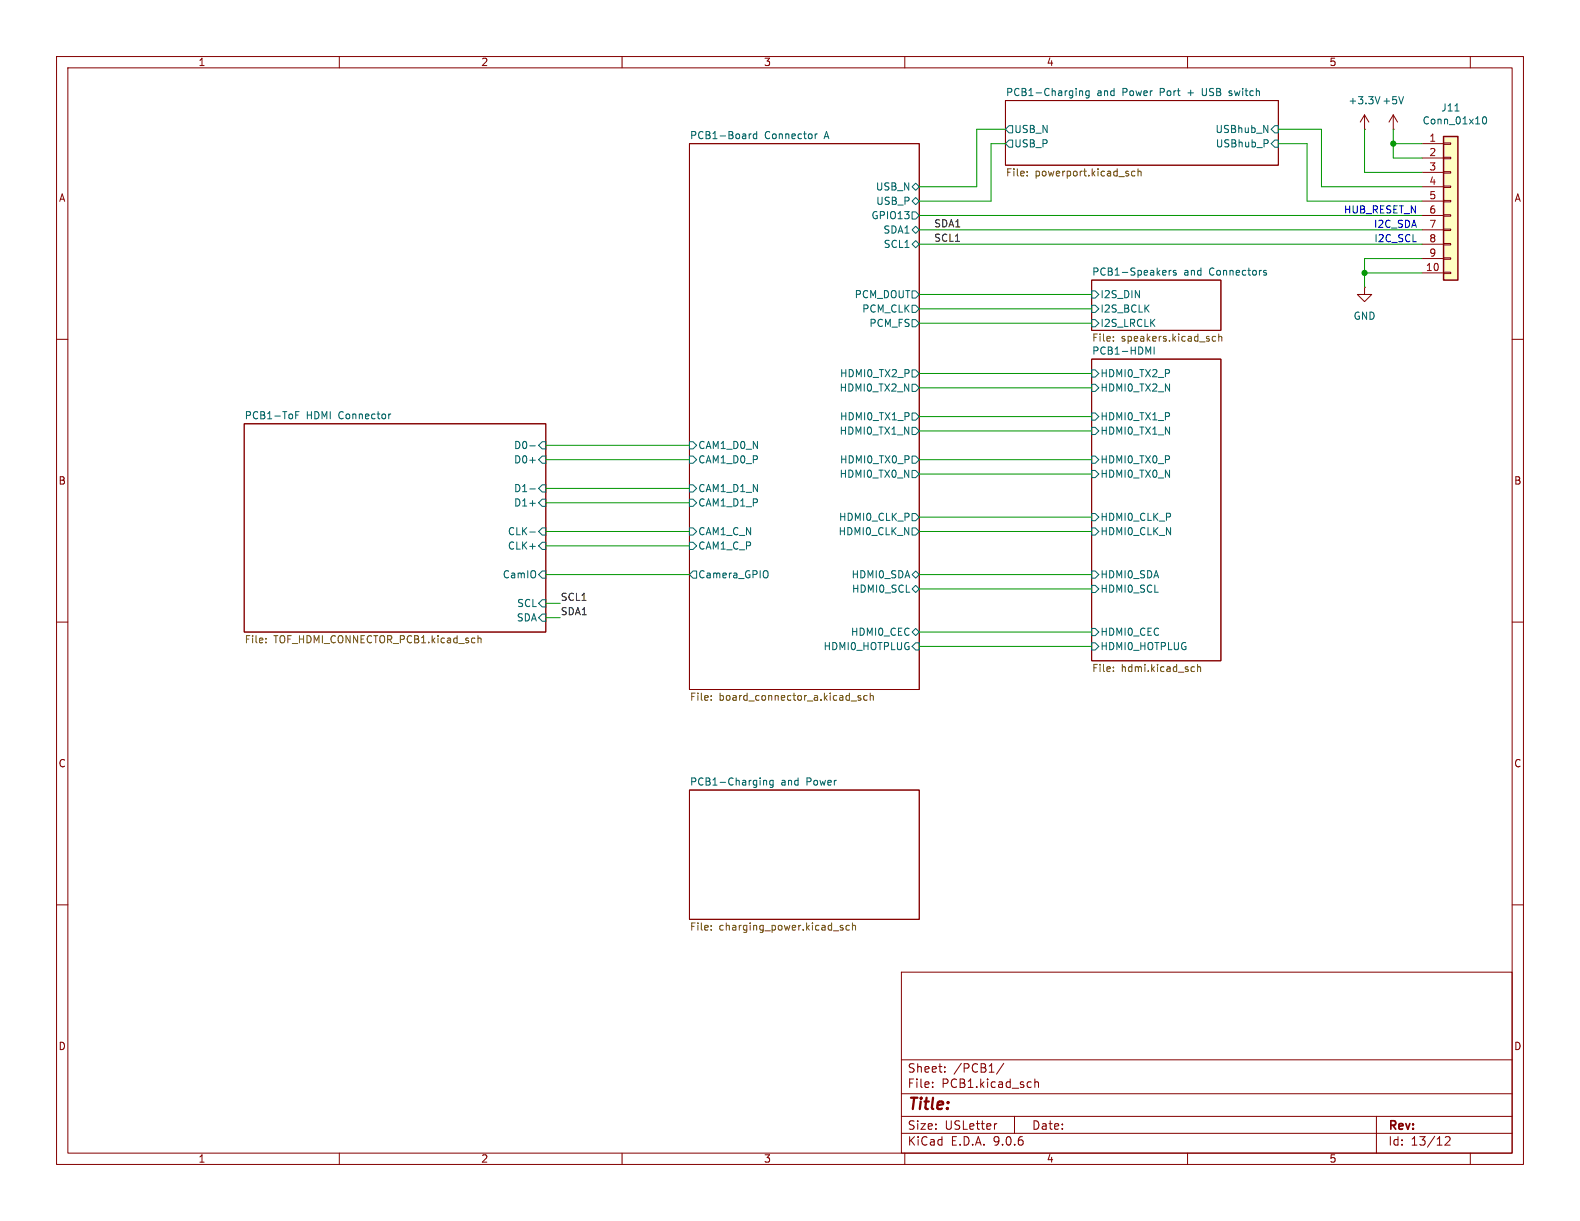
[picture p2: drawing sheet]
(kicad_sch
 (version 20250114)
 (generator "eeschema")
 (generator_version "9.0")
 (paper "USLetter")
 (lib_symbols
  (symbol "Connector_Generic:Conn_01x10"
   (pin_names
    (offset 1.016) (hide yes)) (exclude_from_sim no) (in_bom yes) (on_board yes)
   (property "Reference" "J" (at 0 12.7 0) (effects (font (size 1.27 1.27))))
   (property "Value" "Conn_01x10" (at 0 -15.24 0) (effects (font (size 1.27 1.27))))
   (property "Footprint" "" (at 0 0 0) (effects (font (size 1.27 1.27)) (hide yes)))
   (property "Datasheet" "~" (at 0 0 0) (effects (font (size 1.27 1.27)) (hide yes)))
   (property "Description" "Generic connector, single row, 01x10, script generated (kicad-library-utils/schlib/autogen/connector/)" (at 0 0 0) (effects (font (size 1.27 1.27)) (hide yes)))
   (symbol "Conn_01x10_1_1"
    (rectangle (start -1.27 11.43) (end 1.27 -13.97) (stroke (width 0.254) (type default)) (fill (type background)))
    (rectangle (start -1.27 10.287) (end 0 10.033) (stroke (width 0.1524) (type default)) (fill (type none)))
    (rectangle (start -1.27 7.747) (end 0 7.493) (stroke (width 0.1524) (type default)) (fill (type none)))
    (rectangle (start -1.27 5.207) (end 0 4.953) (stroke (width 0.1524) (type default)) (fill (type none)))
    (rectangle (start -1.27 2.667) (end 0 2.413) (stroke (width 0.1524) (type default)) (fill (type none)))
    (rectangle (start -1.27 0.127) (end 0 -0.127) (stroke (width 0.1524) (type default)) (fill (type none)))
    (rectangle (start -1.27 -2.413) (end 0 -2.667) (stroke (width 0.1524) (type default)) (fill (type none)))
    (rectangle (start -1.27 -4.953) (end 0 -5.207) (stroke (width 0.1524) (type default)) (fill (type none)))
    (rectangle (start -1.27 -7.493) (end 0 -7.747) (stroke (width 0.1524) (type default)) (fill (type none)))
    (rectangle (start -1.27 -10.033) (end 0 -10.287) (stroke (width 0.1524) (type default)) (fill (type none)))
    (rectangle (start -1.27 -12.573) (end 0 -12.827) (stroke (width 0.1524) (type default)) (fill (type none)))
    (pin passive line (at -5.08 10.16 0) (length 3.81) (name "Pin_1" (effects (font (size 1.27 1.27)))) (number "1" (effects (font (size 1.27 1.27)))))
    (pin passive line (at -5.08 7.62 0) (length 3.81) (name "Pin_2" (effects (font (size 1.27 1.27)))) (number "2" (effects (font (size 1.27 1.27)))))
    (pin passive line (at -5.08 5.08 0) (length 3.81) (name "Pin_3" (effects (font (size 1.27 1.27)))) (number "3" (effects (font (size 1.27 1.27)))))
    (pin passive line (at -5.08 2.54 0) (length 3.81) (name "Pin_4" (effects (font (size 1.27 1.27)))) (number "4" (effects (font (size 1.27 1.27)))))
    (pin passive line (at -5.08 0 0) (length 3.81) (name "Pin_5" (effects (font (size 1.27 1.27)))) (number "5" (effects (font (size 1.27 1.27)))))
    (pin passive line (at -5.08 -2.54 0) (length 3.81) (name "Pin_6" (effects (font (size 1.27 1.27)))) (number "6" (effects (font (size 1.27 1.27)))))
    (pin passive line (at -5.08 -5.08 0) (length 3.81) (name "Pin_7" (effects (font (size 1.27 1.27)))) (number "7" (effects (font (size 1.27 1.27)))))
    (pin passive line (at -5.08 -7.62 0) (length 3.81) (name "Pin_8" (effects (font (size 1.27 1.27)))) (number "8" (effects (font (size 1.27 1.27)))))
    (pin passive line (at -5.08 -10.16 0) (length 3.81) (name "Pin_9" (effects (font (size 1.27 1.27)))) (number "9" (effects (font (size 1.27 1.27)))))
    (pin passive line (at -5.08 -12.7 0) (length 3.81) (name "Pin_10" (effects (font (size 1.27 1.27)))) (number "10" (effects (font (size 1.27 1.27))))))
   (embedded_fonts no))
  (symbol "power:+3.3V"
   (power)
   (pin_numbers (hide yes))
   (pin_names
    (offset 0) (hide yes)) (exclude_from_sim no) (in_bom yes) (on_board yes)
   (property "Reference" "#PWR" (at 0 -3.81 0) (effects (font (size 1.27 1.27)) (hide yes)))
   (property "Value" "+3.3V" (at 0 3.556 0) (effects (font (size 1.27 1.27))))
   (property "Footprint" "" (at 0 0 0) (effects (font (size 1.27 1.27)) (hide yes)))
   (property "Datasheet" "" (at 0 0 0) (effects (font (size 1.27 1.27)) (hide yes)))
   (property "Description" "Power symbol creates a global label with name \"+3.3V\"" (at 0 0 0) (effects (font (size 1.27 1.27)) (hide yes)))
   (symbol "+3.3V_0_1"
    (polyline (pts (xy -0.762 1.27) (xy 0 2.54)) (stroke (width 0) (type default)) (fill (type none)))
    (polyline (pts (xy 0 2.54) (xy 0.762 1.27)) (stroke (width 0) (type default)) (fill (type none)))
    (polyline (pts (xy 0 0) (xy 0 2.54)) (stroke (width 0) (type default)) (fill (type none))))
   (symbol "+3.3V_1_1"
    (pin power_in line (at 0 0 90) (length 0) (name "~" (effects (font (size 1.27 1.27)))) (number "1" (effects (font (size 1.27 1.27))))))
   (embedded_fonts no))
  (symbol "power:GND"
   (power)
   (pin_numbers (hide yes))
   (pin_names
    (offset 0) (hide yes)) (exclude_from_sim no) (in_bom yes) (on_board yes)
   (property "Reference" "#PWR" (at 0 -6.35 0) (effects (font (size 1.27 1.27)) (hide yes)))
   (property "Value" "GND" (at 0 -3.81 0) (effects (font (size 1.27 1.27))))
   (property "Footprint" "" (at 0 0 0) (effects (font (size 1.27 1.27)) (hide yes)))
   (property "Datasheet" "" (at 0 0 0) (effects (font (size 1.27 1.27)) (hide yes)))
   (property "Description" "Power symbol creates a global label with name \"GND\" , ground" (at 0 0 0) (effects (font (size 1.27 1.27)) (hide yes)))
   (symbol "GND_0_1"
    (polyline (pts (xy 0 0) (xy 0 -1.27) (xy 1.27 -1.27) (xy 0 -2.54) (xy -1.27 -1.27) (xy 0 -1.27)) (stroke (width 0) (type default)) (fill (type none))))
   (symbol "GND_1_1"
    (pin power_in line (at 0 0 270) (length 0) (name "~" (effects (font (size 1.27 1.27)))) (number "1" (effects (font (size 1.27 1.27))))))
   (embedded_fonts no)))
 (text "HUB_RESET_N"
  (exclude_from_sim no)
  (at 250.698 37.338 0)
  (effects (font (size 1.27 1.27)) (justify right)))
 (text "I2C_SCL"
  (exclude_from_sim no)
  (at 250.698 42.418 0)
  (effects (font (size 1.27 1.27)) (justify right)))
 (text "I2C_SDA"
  (exclude_from_sim no)
  (at 250.698 39.878 0)
  (effects (font (size 1.27 1.27)) (justify right)))
 (text "CSI signals are MIPI differential pairs. \nYou cannot treat these like standard 1-to-1 DC connections.\nTo ensure the OV3660 camera actually streams:\n\n1. Group the Pairs: On your PCB, keep the data lines together as pairs (e.g., Pin 2 & 3, Pin 5 & 6).\n\n2. Differential Impedance: The traces between the two connectors should be routed as 100 Ohm differential pairs.\n\n3. Ground Islation: Ensure there is a solid ground plane on the layer directly beneath these traces. \n	The ground pins (Pins 1, 4, 7, etc.) should be stitched to this plane immediately to act as a shield between the high-speed lanes."
  (exclude_from_sim no)
  (at -137.16 86.36 0)
  (effects (font (size 1.27 1.27)) (justify left)))
 (junction
  (at 246.38 25.4)
  (diameter 0)
  (color 0 0 0 0))
 (junction
  (at 241.3 48.26)
  (diameter 0)
  (color 0 0 0 0))
 (wire
  (pts (xy 162.56 52.07) (xy 193.04 52.07))
  (stroke (width 0) (type default)))
 (wire
  (pts (xy 162.56 76.2) (xy 193.04 76.2))
  (stroke (width 0) (type default)))
 (wire
  (pts (xy 241.3 48.26) (xy 251.46 48.26))
  (stroke (width 0) (type default)))
 (wire
  (pts (xy 162.56 93.98) (xy 193.04 93.98))
  (stroke (width 0) (type default)))
 (wire
  (pts (xy 233.68 22.86) (xy 233.68 33.02))
  (stroke (width 0) (type default)))
 (wire
  (pts (xy 172.72 22.86) (xy 172.72 33.02))
  (stroke (width 0) (type default)))
 (wire
  (pts (xy 96.52 88.9) (xy 121.92 88.9))
  (stroke (width 0) (type default)))
 (wire
  (pts (xy 96.52 78.74) (xy 121.92 78.74))
  (stroke (width 0) (type default)))
 (wire
  (pts (xy 162.56 43.18) (xy 251.46 43.18))
  (stroke (width 0) (type default)))
 (wire
  (pts (xy 162.56 40.64) (xy 251.46 40.64))
  (stroke (width 0) (type default)))
 (wire
  (pts (xy 99.06 106.68) (xy 96.52 106.68))
  (stroke (width 0) (type default)))
 (wire
  (pts (xy 162.56 83.82) (xy 193.04 83.82))
  (stroke (width 0) (type default)))
 (wire
  (pts (xy 246.38 27.94) (xy 251.46 27.94))
  (stroke (width 0) (type default)))
 (wire
  (pts (xy 162.56 68.58) (xy 193.04 68.58))
  (stroke (width 0) (type default)))
 (wire
  (pts (xy 162.56 101.6) (xy 193.04 101.6))
  (stroke (width 0) (type default)))
 (wire
  (pts (xy 162.56 91.44) (xy 193.04 91.44))
  (stroke (width 0) (type default)))
 (wire
  (pts (xy 246.38 22.86) (xy 246.38 25.4))
  (stroke (width 0) (type default)))
 (wire
  (pts (xy 241.3 30.48) (xy 251.46 30.48))
  (stroke (width 0) (type default)))
 (wire
  (pts (xy 175.26 25.4) (xy 177.8 25.4))
  (stroke (width 0) (type default)))
 (wire
  (pts (xy 233.68 33.02) (xy 251.46 33.02))
  (stroke (width 0) (type default)))
 (wire
  (pts (xy 246.38 25.4) (xy 251.46 25.4))
  (stroke (width 0) (type default)))
 (wire
  (pts (xy 99.06 109.22) (xy 96.52 109.22))
  (stroke (width 0) (type default)))
 (wire
  (pts (xy 162.56 38.1) (xy 251.46 38.1))
  (stroke (width 0) (type default)))
 (wire
  (pts (xy 231.14 35.56) (xy 251.46 35.56))
  (stroke (width 0) (type default)))
 (wire
  (pts (xy 96.52 81.28) (xy 121.92 81.28))
  (stroke (width 0) (type default)))
 (wire
  (pts (xy 96.52 101.6) (xy 121.92 101.6))
  (stroke (width 0) (type default)))
 (wire
  (pts (xy 96.52 96.52) (xy 121.92 96.52))
  (stroke (width 0) (type default)))
 (wire
  (pts (xy 162.56 33.02) (xy 172.72 33.02))
  (stroke (width 0) (type default)))
 (wire
  (pts (xy 241.3 45.72) (xy 251.46 45.72))
  (stroke (width 0) (type default)))
 (wire
  (pts (xy 162.56 81.28) (xy 193.04 81.28))
  (stroke (width 0) (type default)))
 (wire
  (pts (xy 241.3 48.26) (xy 241.3 50.8))
  (stroke (width 0) (type default)))
 (wire
  (pts (xy 162.56 35.56) (xy 175.26 35.56))
  (stroke (width 0) (type default)))
 (wire
  (pts (xy 162.56 73.66) (xy 193.04 73.66))
  (stroke (width 0) (type default)))
 (wire
  (pts (xy 96.52 86.36) (xy 121.92 86.36))
  (stroke (width 0) (type default)))
 (wire
  (pts (xy 175.26 35.56) (xy 175.26 25.4))
  (stroke (width 0) (type default)))
 (wire
  (pts (xy 162.56 111.76) (xy 193.04 111.76))
  (stroke (width 0) (type default)))
 (wire
  (pts (xy 172.72 22.86) (xy 177.8 22.86))
  (stroke (width 0) (type default)))
 (wire
  (pts (xy 246.38 25.4) (xy 246.38 27.94))
  (stroke (width 0) (type default)))
 (wire
  (pts (xy 226.06 22.86) (xy 233.68 22.86))
  (stroke (width 0) (type default)))
 (wire
  (pts (xy 162.56 66.04) (xy 193.04 66.04))
  (stroke (width 0) (type default)))
 (wire
  (pts (xy 226.06 25.4) (xy 231.14 25.4))
  (stroke (width 0) (type default)))
 (wire
  (pts (xy 241.3 22.86) (xy 241.3 30.48))
  (stroke (width 0) (type default)))
 (wire
  (pts (xy 96.52 93.98) (xy 121.92 93.98))
  (stroke (width 0) (type default)))
 (wire
  (pts (xy 162.56 57.15) (xy 193.04 57.15))
  (stroke (width 0) (type default)))
 (wire
  (pts (xy 162.56 114.3) (xy 193.04 114.3))
  (stroke (width 0) (type default)))
 (wire
  (pts (xy 162.56 54.61) (xy 193.04 54.61))
  (stroke (width 0) (type default)))
 (wire
  (pts (xy 231.14 25.4) (xy 231.14 35.56))
  (stroke (width 0) (type default)))
 (wire
  (pts (xy 162.56 104.14) (xy 193.04 104.14))
  (stroke (width 0) (type default)))
 (wire
  (pts (xy 241.3 48.26) (xy 241.3 45.72))
  (stroke (width 0) (type default)))
 (image
  (at -96.266 114.3)
  (data))
 (label "SDA1"
  (at 99.06 109.22 0)
  (effects (font (size 1.27 1.27)) (justify left bottom)))
 (label "SCL1"
  (at 99.06 106.68 0)
  (effects (font (size 1.27 1.27)) (justify left bottom)))
 (label "SDA1"
  (at 165.1 40.64 0)
  (effects (font (size 1.27 1.27)) (justify left bottom)))
 (label "SCL1"
  (at 165.1 43.18 0)
  (effects (font (size 1.27 1.27)) (justify left bottom)))
 (symbol
  (lib_id "Connector_Generic:Conn_01x10")
  (at 256.54 35.56 0)
  (unit 1)
  (exclude_from_sim no)
  (in_bom yes)
  (on_board yes)
  (dnp no)
  (property "Reference" "J11" (at 254.762 19.05 0) (effects (font (size 1.27 1.27)) (justify left)))
  (property "Value" "Conn_01x10" (at 251.46 21.336 0) (effects (font (size 1.27 1.27)) (justify left)))
  (property "Footprint" "Connector_JST:JST_XH_S10B-XH-A-1_1x10_P2.50mm_Horizontal" (at 256.54 35.56 0) (effects (font (size 1.27 1.27)) (hide yes)))
  (property "Datasheet" "kicad-embed://eXH.pdf" (at 256.54 35.56 0) (effects (font (size 1.27 1.27)) (hide yes)))
  (property "Description" "CONN HEADER R/A 10POS 2.5MM" (at 256.54 35.56 0) (effects (font (size 1.27 1.27)) (hide yes)))
  (property "Digikey Link" "https://www.digikey.ca/en/products/detail/jst-sales-america-inc/s10b-xh-a/1651026" (at 256.54 35.56 0) (effects (font (size 1.27 1.27)) (hide yes)))
  (property "Manufacturer" "JST Sales America Inc." (at 256.54 35.56 0) (effects (font (size 1.27 1.27)) (hide yes)))
  (property "Manufacturer Part" "S10B-XH-A" (at 256.54 35.56 0) (effects (font (size 1.27 1.27)) (hide yes)))
  (property "Package" "Bulk" (at 256.54 35.56 0) (effects (font (size 1.27 1.27)) (hide yes)))
  (property "Price" "0.4" (at 256.54 35.56 0) (effects (font (size 1.27 1.27)) (hide yes)))
  (property "Supplier" "DigiKey" (at 256.54 35.56 0) (effects (font (size 1.27 1.27)) (hide yes)))
  (property "Supplier P/N" "455-S10B-XH-A-ND" (at 256.54 35.56 0) (effects (font (size 1.27 1.27)) (hide yes)))
  (property "Type" "Through Hole, Right Angle" (at 256.54 35.56 0) (effects (font (size 1.27 1.27)) (hide yes)))
  (property "Unit" "pcs" (at 256.54 35.56 0) (effects (font (size 1.27 1.27)) (hide yes)))
  (pin "9")
  (pin "1")
  (pin "5")
  (pin "2")
  (pin "3")
  (pin "4")
  (pin "6")
  (pin "7")
  (pin "8")
  (pin "10"))
 (symbol
  (lib_id "power:+3.3V")
  (at 241.3 22.86 0)
  (mirror y)
  (unit 1)
  (exclude_from_sim no)
  (in_bom yes)
  (on_board yes)
  (dnp no)
  (fields_autoplaced yes)
  (property "Reference" "#PWR080" (at 241.3 26.67 0) (effects (font (size 1.27 1.27)) (hide yes)))
  (property "Value" "+3.3V" (at 241.3 17.78 0) (effects (font (size 1.27 1.27))))
  (property "Footprint" "" (at 241.3 22.86 0) (effects (font (size 1.27 1.27)) (hide yes)))
  (property "Datasheet" "" (at 241.3 22.86 0) (effects (font (size 1.27 1.27)) (hide yes)))
  (property "Description" "Power symbol creates a global label with name \"+3.3V\"" (at 241.3 22.86 0) (effects (font (size 1.27 1.27)) (hide yes)))
  (pin "1"))
 (symbol
  (lib_id "power:+3.3V")
  (at 246.38 22.86 0)
  (mirror y)
  (unit 1)
  (exclude_from_sim no)
  (in_bom yes)
  (on_board yes)
  (dnp no)
  (fields_autoplaced yes)
  (property "Reference" "#PWR081" (at 246.38 26.67 0) (effects (font (size 1.27 1.27)) (hide yes)))
  (property "Value" "+5V" (at 246.38 17.78 0) (effects (font (size 1.27 1.27))))
  (property "Footprint" "" (at 246.38 22.86 0) (effects (font (size 1.27 1.27)) (hide yes)))
  (property "Datasheet" "" (at 246.38 22.86 0) (effects (font (size 1.27 1.27)) (hide yes)))
  (property "Description" "Power symbol creates a global label with name \"+3.3V\"" (at 246.38 22.86 0) (effects (font (size 1.27 1.27)) (hide yes)))
  (pin "1"))
 (symbol
  (lib_id "power:GND")
  (at 241.3 50.8 0)
  (mirror y)
  (unit 1)
  (exclude_from_sim no)
  (in_bom yes)
  (on_board yes)
  (dnp no)
  (fields_autoplaced yes)
  (property "Reference" "#PWR082" (at 241.3 57.15 0) (effects (font (size 1.27 1.27)) (hide yes)))
  (property "Value" "GND" (at 241.3 55.88 0) (effects (font (size 1.27 1.27))))
  (property "Footprint" "" (at 241.3 50.8 0) (effects (font (size 1.27 1.27)) (hide yes)))
  (property "Datasheet" "" (at 241.3 50.8 0) (effects (font (size 1.27 1.27)) (hide yes)))
  (property "Description" "Power symbol creates a global label with name \"GND\" , ground" (at 241.3 50.8 0) (effects (font (size 1.27 1.27)) (hide yes)))
  (pin "1"))
 (sheet
  (at 121.92 25.4)
  (size 40.64 96.52)
  (exclude_from_sim no)
  (in_bom yes)
  (on_board yes)
  (dnp no)
  (fields_autoplaced yes)
  (stroke (width 0.1524) (type solid))
  (fill (color 0 0 0 0.0000))
  (property "Sheetname" "PCB1-Board Connector A" (at 121.92 24.6884 0) (effects (font (size 1.27 1.27)) (justify left bottom)))
  (property "Sheetfile" "board_connector_a.kicad_sch" (at 121.92 122.5046 0) (effects (font (size 1.27 1.27)) (justify left top)))
  (pin "CAM1_C_N" input (at 121.92 93.98 180) (effects (font (size 1.27 1.27)) (justify left)))
  (pin "CAM1_C_P" input (at 121.92 96.52 180) (effects (font (size 1.27 1.27)) (justify left)))
  (pin "CAM1_D0_N" input (at 121.92 78.74 180) (effects (font (size 1.27 1.27)) (justify left)))
  (pin "CAM1_D0_P" input (at 121.92 81.28 180) (effects (font (size 1.27 1.27)) (justify left)))
  (pin "CAM1_D1_N" input (at 121.92 86.36 180) (effects (font (size 1.27 1.27)) (justify left)))
  (pin "CAM1_D1_P" input (at 121.92 88.9 180) (effects (font (size 1.27 1.27)) (justify left)))
  (pin "Camera_GPIO" output (at 121.92 101.6 180) (effects (font (size 1.27 1.27)) (justify left)))
  (pin "GPIO13" output (at 162.56 38.1 0) (effects (font (size 1.27 1.27)) (justify right)))
  (pin "PCM_CLK" output (at 162.56 54.61 0) (effects (font (size 1.27 1.27)) (justify right)))
  (pin "PCM_DOUT" output (at 162.56 52.07 0) (effects (font (size 1.27 1.27)) (justify right)))
  (pin "PCM_FS" output (at 162.56 57.15 0) (effects (font (size 1.27 1.27)) (justify right)))
  (pin "SCL1" bidirectional (at 162.56 43.18 0) (effects (font (size 1.27 1.27)) (justify right)))
  (pin "SDA1" bidirectional (at 162.56 40.64 0) (effects (font (size 1.27 1.27)) (justify right)))
  (pin "USB_N" bidirectional (at 162.56 33.02 0) (effects (font (size 1.27 1.27)) (justify right)))
  (pin "USB_P" bidirectional (at 162.56 35.56 0) (effects (font (size 1.27 1.27)) (justify right)))
  (pin "HDMI0_CEC" bidirectional (at 162.56 111.76 0) (effects (font (size 1.27 1.27)) (justify right)))
  (pin "HDMI0_CLK_N" output (at 162.56 93.98 0) (effects (font (size 1.27 1.27)) (justify right)))
  (pin "HDMI0_CLK_P" output (at 162.56 91.44 0) (effects (font (size 1.27 1.27)) (justify right)))
  (pin "HDMI0_HOTPLUG" input (at 162.56 114.3 0) (effects (font (size 1.27 1.27)) (justify right)))
  (pin "HDMI0_SCL" bidirectional (at 162.56 104.14 0) (effects (font (size 1.27 1.27)) (justify right)))
  (pin "HDMI0_SDA" bidirectional (at 162.56 101.6 0) (effects (font (size 1.27 1.27)) (justify right)))
  (pin "HDMI0_TX0_N" output (at 162.56 83.82 0) (effects (font (size 1.27 1.27)) (justify right)))
  (pin "HDMI0_TX0_P" output (at 162.56 81.28 0) (effects (font (size 1.27 1.27)) (justify right)))
  (pin "HDMI0_TX1_N" output (at 162.56 76.2 0) (effects (font (size 1.27 1.27)) (justify right)))
  (pin "HDMI0_TX1_P" output (at 162.56 73.66 0) (effects (font (size 1.27 1.27)) (justify right)))
  (pin "HDMI0_TX2_N" output (at 162.56 68.58 0) (effects (font (size 1.27 1.27)) (justify right)))
  (pin "HDMI0_TX2_P" output (at 162.56 66.04 0) (effects (font (size 1.27 1.27)) (justify right))))
 (sheet
  (at 193.04 49.53)
  (size 22.86 8.89)
  (exclude_from_sim no)
  (in_bom yes)
  (on_board yes)
  (dnp no)
  (fields_autoplaced yes)
  (stroke (width 0.1524) (type solid))
  (fill (color 0 0 0 0.0000))
  (property "Sheetname" "PCB1-Speakers and Connectors" (at 193.04 48.8184 0) (effects (font (size 1.27 1.27)) (justify left bottom)))
  (property "Sheetfile" "speakers.kicad_sch" (at 193.04 59.0046 0) (effects (font (size 1.27 1.27)) (justify left top)))
  (pin "I2S_BCLK" input (at 193.04 54.61 180) (effects (font (size 1.27 1.27)) (justify left)))
  (pin "I2S_DIN" input (at 193.04 52.07 180) (effects (font (size 1.27 1.27)) (justify left)))
  (pin "I2S_LRCLK" input (at 193.04 57.15 180) (effects (font (size 1.27 1.27)) (justify left))))
 (sheet
  (at 121.92 139.7)
  (size 40.64 22.86)
  (exclude_from_sim no)
  (in_bom yes)
  (on_board yes)
  (dnp no)
  (fields_autoplaced yes)
  (stroke (width 0.1524) (type solid))
  (fill (color 0 0 0 0.0000))
  (property "Sheetname" "PCB1-Charging and Power" (at 121.92 138.9884 0) (effects (font (size 1.27 1.27)) (justify left bottom)))
  (property "Sheetfile" "charging_power.kicad_sch" (at 121.92 163.1446 0) (effects (font (size 1.27 1.27)) (justify left top))))
 (sheet
  (at 43.18 74.93)
  (size 53.34 36.83)
  (exclude_from_sim no)
  (in_bom yes)
  (on_board yes)
  (dnp no)
  (fields_autoplaced yes)
  (stroke (width 0.1524) (type solid))
  (fill (color 0 0 0 0.0000))
  (property "Sheetname" "PCB1-ToF HDMI Connector" (at 43.18 74.2184 0) (effects (font (size 1.27 1.27)) (justify left bottom)))
  (property "Sheetfile" "TOF_HDMI_CONNECTOR_PCB1.kicad_sch" (at 43.18 112.3446 0) (effects (font (size 1.27 1.27)) (justify left top)))
  (pin "CamIO" input (at 96.52 101.6 0) (effects (font (size 1.27 1.27)) (justify right)))
  (pin "CLK+" input (at 96.52 96.52 0) (effects (font (size 1.27 1.27)) (justify right)))
  (pin "CLK-" input (at 96.52 93.98 0) (effects (font (size 1.27 1.27)) (justify right)))
  (pin "D0+" input (at 96.52 81.28 0) (effects (font (size 1.27 1.27)) (justify right)))
  (pin "D0-" input (at 96.52 78.74 0) (effects (font (size 1.27 1.27)) (justify right)))
  (pin "D1+" input (at 96.52 88.9 0) (effects (font (size 1.27 1.27)) (justify right)))
  (pin "D1-" input (at 96.52 86.36 0) (effects (font (size 1.27 1.27)) (justify right)))
  (pin "SCL" input (at 96.52 106.68 0) (effects (font (size 1.27 1.27)) (justify right)))
  (pin "SDA" input (at 96.52 109.22 0) (effects (font (size 1.27 1.27)) (justify right))))
 (sheet
  (at 193.04 63.5)
  (size 22.86 53.34)
  (exclude_from_sim no)
  (in_bom yes)
  (on_board yes)
  (dnp no)
  (fields_autoplaced yes)
  (stroke (width 0.1524) (type solid))
  (fill (color 0 0 0 0.0000))
  (property "Sheetname" "PCB1-HDMI" (at 193.04 62.7884 0) (effects (font (size 1.27 1.27)) (justify left bottom)))
  (property "Sheetfile" "hdmi.kicad_sch" (at 193.04 117.4246 0) (effects (font (size 1.27 1.27)) (justify left top)))
  (pin "HDMI0_CEC" input (at 193.04 111.76 180) (effects (font (size 1.27 1.27)) (justify left)))
  (pin "HDMI0_CLK_N" input (at 193.04 93.98 180) (effects (font (size 1.27 1.27)) (justify left)))
  (pin "HDMI0_CLK_P" input (at 193.04 91.44 180) (effects (font (size 1.27 1.27)) (justify left)))
  (pin "HDMI0_HOTPLUG" input (at 193.04 114.3 180) (effects (font (size 1.27 1.27)) (justify left)))
  (pin "HDMI0_SCL" input (at 193.04 104.14 180) (effects (font (size 1.27 1.27)) (justify left)))
  (pin "HDMI0_SDA" input (at 193.04 101.6 180) (effects (font (size 1.27 1.27)) (justify left)))
  (pin "HDMI0_TX0_N" input (at 193.04 83.82 180) (effects (font (size 1.27 1.27)) (justify left)))
  (pin "HDMI0_TX0_P" input (at 193.04 81.28 180) (effects (font (size 1.27 1.27)) (justify left)))
  (pin "HDMI0_TX1_N" input (at 193.04 76.2 180) (effects (font (size 1.27 1.27)) (justify left)))
  (pin "HDMI0_TX1_P" input (at 193.04 73.66 180) (effects (font (size 1.27 1.27)) (justify left)))
  (pin "HDMI0_TX2_N" input (at 193.04 68.58 180) (effects (font (size 1.27 1.27)) (justify left)))
  (pin "HDMI0_TX2_P" input (at 193.04 66.04 180) (effects (font (size 1.27 1.27)) (justify left))))
 (sheet
  (at 177.8 17.78)
  (size 48.26 11.43)
  (exclude_from_sim no)
  (in_bom yes)
  (on_board yes)
  (dnp no)
  (fields_autoplaced yes)
  (stroke (width 0.1524) (type solid))
  (fill (color 0 0 0 0.0000))
  (property "Sheetname" "PCB1-Charging and Power Port + USB switch" (at 177.8 17.0684 0) (effects (font (size 1.27 1.27)) (justify left bottom)))
  (property "Sheetfile" "powerport.kicad_sch" (at 177.8 29.7946 0) (effects (font (size 1.27 1.27)) (justify left top)))
  (pin "USBhub_N" input (at 226.06 22.86 0) (effects (font (size 1.27 1.27)) (justify right)))
  (pin "USBhub_P" input (at 226.06 25.4 0) (effects (font (size 1.27 1.27)) (justify right)))
  (pin "USB_N" output (at 177.8 22.86 180) (effects (font (size 1.27 1.27)) (justify left)))
  (pin "USB_P" output (at 177.8 25.4 180) (effects (font (size 1.27 1.27)) (justify left)))))
